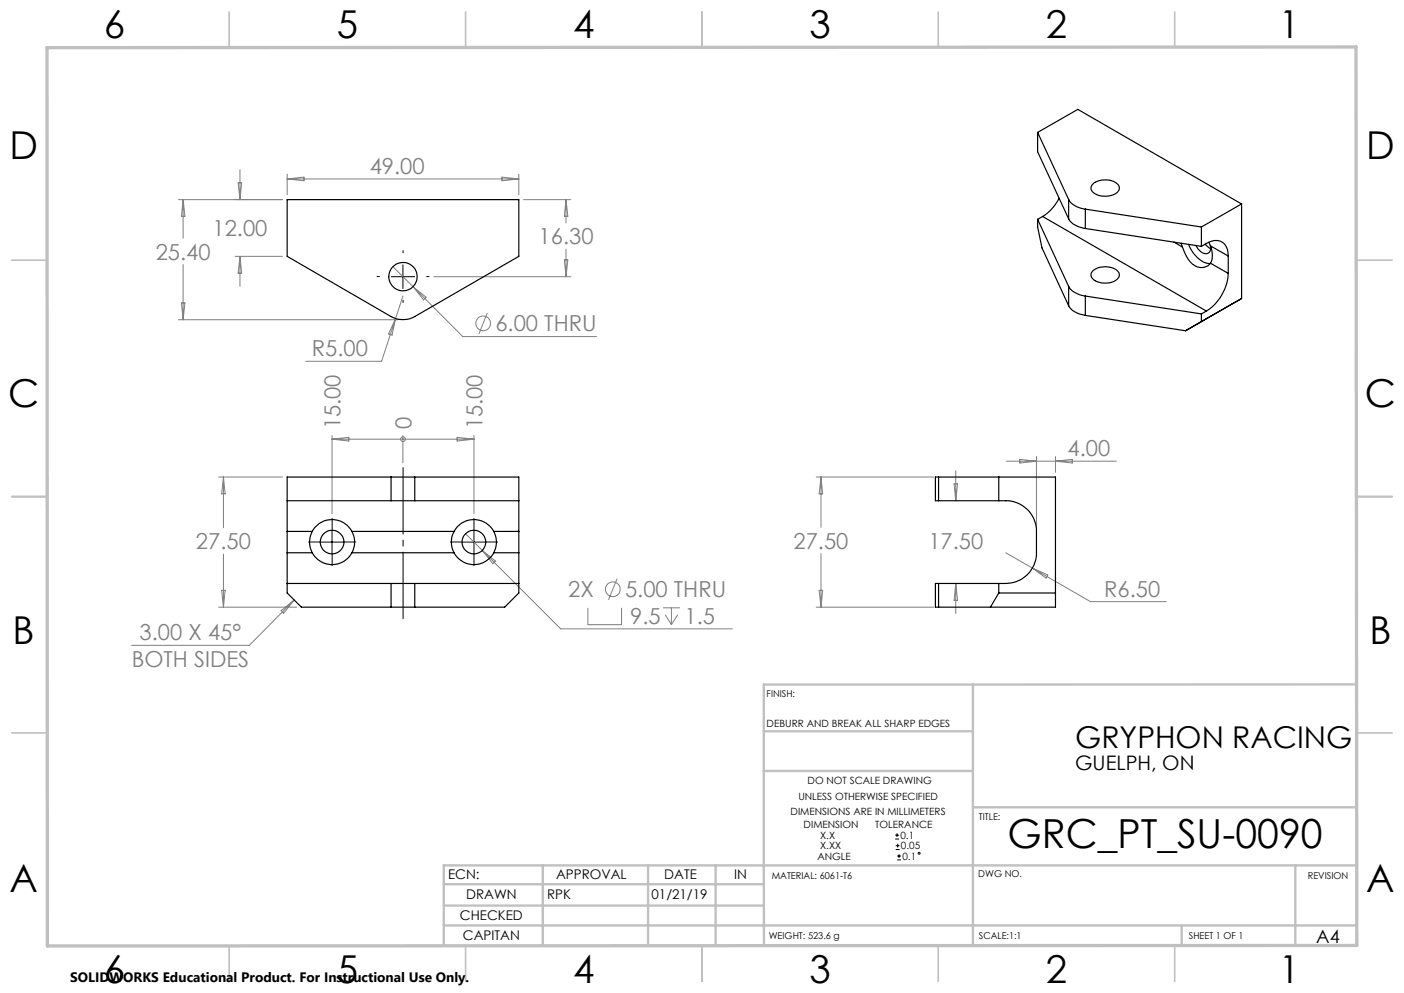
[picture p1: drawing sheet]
<svg xmlns="http://www.w3.org/2000/svg" width="297mm" height="210mm" viewBox="0 0 297 210" stroke-linecap="round" stroke-linejoin="round" font-family="sans-serif">
<g fill="none" stroke="#808080" stroke-width=".21">
<path d="M50.4 38.7h.7l-.3 3.5zM50.8 35.9v6.3M60.7 36.8v4.4M60.7 37.8h49M60.7 37.8l3.6-.3v.7zM106.2 37.5l3.5 .3-3.5 .4zM109.7 36.8v4.4M37.7 42.2h22.1M38.7 42.2v8.2M38.7 55.9v11.7M38.7 42.2l.4 3.5h-.7zM49.7 54.2h10.1"/>
<path d="M50.8 54.2v6.4M50.8 54.2l.3 3.6h-.7zM83.1 56.4l4.3 4.2M91.8 58.5h29M110.7 42.2h10.1M119.4 55h.7l-.4 3.5zM119.7 42.2l.4 3.5h-.7zM119.7 42.2v5M119.7 52.7v5.8M37.7 67.6h46.5M38.4 64.1h.7l-.4 3.5zM83.7 67.4l-3 9h-16"/>
<path d="M83.7 67.4l-.8 3.5-.7-.3zM85.2 62.6l-1.5 4.8M87.4 60.6l10.5 10.6h28.3M87.4 60.6l2.7 2.3-.5 .5zM103.1 66.2l-1.8 4.4M70.2 92.1v16.5M70.2 92.9h30.1M70.2 92.9l3.6-.4v.8zM85.2 92.9h.1M85.2 92.1v5.8M96.7 92.5l3.6 .4-3.6 .4zM100.3 92.1v16.5"/>
<path d="M202.2 99.5v6.4M212.9 97.5h23.2M215.7 97.1l3.6 .4-3.6 .4zM219.3 96.5v14.9M223.3 96.5v3.4M223.3 97.5l3.5-.4v.8zM46.2 100.9h13.6M47.3 100.9v10.7M47.3 117.2v11.2M47.3 100.9l.3 3.5h-.7zM98.5 112.9l3.5 3.5M102 116.4l16.6 16.6h36.3"/>
<path d="M102 116.4l2.8 2.3-.6 .5zM172.6 100.9h24.9M173.7 100.9l.3 3.5h-.7zM173.7 100.9v10.6M173.7 117.1v11.3M201.8 102.3h.8l-.4 3.6zM212.8 116.9l5.6 3.2M46.2 128.4h16.6M46.9 124.8h.7l-.3 3.6zM59.5 129.1l2.7-2.2-2.2 2.8zM62.2 126.9l-9.5 9.6h-24.9M124.4 128.5v3.6h7.1v-3.6"/>
<path d="M130.5 122.4l-1.8 4.5M140.3 128.5h3.5M140.7 130l1.3 2.1M142 128.5v3.6M143.4 130l-1.4 2.1M172.6 128.4h24.9M173.3 124.8h.7l-.3 3.6zM202.2 123.4v6.3M202.2 123.4l.4 3.6h-.8zM218.4 120.1l12.3 7.1h16M218.4 120.1l3.3 1.5-.4 .7z"/>
<circle cx="102.2" cy="68.4" r="1.55"/>
<circle cx="85.3" cy="92.9" r=".5"/>
<circle cx="129.6" cy="124.6" r="1.55"/>
</g>
<g fill="none" stroke="#000" stroke-width=".21">
<path d="M82.8 58.5h4.9M85.2 56v5M67.7 114.6h5M70.2 112.1v5M97.8 114.6h5M100.3 112.1v5M189.4 177.4h.8M189.4 176.6h.8M189.5 179.7h.8M189.5 178.8h.8M189.8 176.2v.8M189.9 178.4v.8"/>
<path d="M189.8 181.8h.8M189.8 181h.8M190.2 180.6v.9"/>
<circle cx="194.4" cy="180.4" r=".2"/>
</g>
<path d="M80.3 58.5h-.5M85.3 53.5v-.5M90.3 58.5h.5M85.3 63.5v.5M67.8 114.6h-2.5M70.3 112.1v-2.5M70.3 117.1v2.5M72.8 114.6h2.5M97.8 114.6h-2.5M100.3 112.1v-2.5M100.3 117.1v2.5M102.8 114.6h2.5" fill="none" stroke="#000" stroke-width=".21" stroke-dasharray="15.2 1.3 1.3 1.3"/>
<path d="M85.3 98.9v31.9" fill="none" stroke="#000" stroke-width=".21" stroke-dasharray="15.2 1.3 1.3 1.3" stroke-dashoffset="1.2"/>
<g fill="none" stroke="#c0c0c0" stroke-width=".35">
<path d="M48.5 2.5v7.5M98.5 2.5v7.5M148.5 2.5v7.5M198.5 2.5v7.5M248.5 2.5v7.5M2.5 55h7.5M287 55h7.5M2.5 105h7.5M287 105h7.5M2.5 155h7.5M287 155h7.5M48.5 200v7.5"/>
<path d="M98.5 200v7.5M148.5 200v7.5M198.5 200v7.5M248.5 200v7.5"/>
</g>
<g fill="none" stroke="#c0c0c0" stroke-width=".5">
<path d="M161.6 154.6h44.2M205.8 144.8v55.2M287 144.7l-125.4 .1v55.2M161.6 163h44.2M205.8 170.7h81.2M93.9 195.7h193.1M93.9 191.5h67.7M93.9 187h67.7M114.8 183v17M137.1 183v17M151.4 183v17M250 195.8v4.2"/>
<path d="M274 183v16.9M287 183h-193.1v17"/>
</g>
<path d="M9.9 10.1l276.9-.2 .2 190-277 .2z" fill="none" stroke="#c0c0c0" stroke-width=".7"/>
<g fill="none" stroke="#000" stroke-width=".25">
<path d="M219.5 28l6.6 14.2M219.5 28l8.5-4.9 34.6 20M219.5 28v4.1l6.6 14.2M231.1 39a4.1 4.1 0 0 1 5.5 .2 1.56 1.56 0 0 1-1.4 2.1 3.6 3.6 0 0 1-4.4-1.2v-.5zM60.7 42.2h49v12l-22 12.7a5.2 5.2 0 0 1-5 0l-22-12.7zM219.5 46.4l6.6 14.2M219.5 46.4v1.6l.9 4.4 5.7 12.3M220.6 45.8l-1.1 .6M220.6 45.8l34.6 20M224 41.9a10 10 0 0 1-3.4 3.9M226.1 42.2a4.4 4.4 0 0 0 3.5 2M226.1 46.3a4.4 4.4 0 0 0 3.5 2"/>
<path d="M226.1 42.2v4.1M229.6 44.2l24.5 3.8M229.6 48.3l24.5 3.8M229.6 44.2v4.1M231.2 57.3a4.1 4.1 0 0 1 5.4 .2 1.35 1.35 0 0 1-1 2 4.1 4.1 0 0 1-4.7-.8l-.1-.9zM248.4 51.2l1.7 1M249.9 51.4l.2 .8M250.1 52.2a6.3 6.3 0 0 0 3.2 4.3 2.47 2.47 0 0 0 2.7-.8M251.4 51.7a6 6 0 0 0 4.3 4h.3M253 51.9a2.33 2.33 0 0 0 2.6 1.6 1.47 1.47 0 0 0 .5-1.5M254.1 52.1l1.1-.6a2.85 2.85 0 0 1 4.1 .4l.4 1 .1 1.2M254.1 48v4.1"/>
<path d="M255 51.6l1.1 1M255.7 51.3l.3 .7M256 52a4.1 4.1 0 0 1 0 3.7M256 52l3.8 2.1M256 55.7l3.8 2.1M259.8 57.8a10.3 10.3 0 0 1-4.6 8M259.8 54.1v3.7M262.6 43.1l-8.5 4.9M262.6 43.1v20M226.1 60.6a4.4 4.4 0 0 0 3.5 2M226.1 64.7a4.4 4.4 0 0 0 3.5 2M226.1 60.6v4.1"/>
<path d="M229.6 62.6v4.1M229.6 62.6l24.5 3.8M229.6 66.7l21.2 3.2M254.1 66.4v1.6l-3.3 1.9M255.2 65.8l-1.1 .6M262.6 63.1l-11.8 6.8M262.6 63.1l-2.1 1.2M60.7 116.9v6.5M60.7 105.9v6.5M60.7 112.4v4.5M60.7 105.9h22M60.7 116.9h5.3"/>
<path d="M60.7 112.4h5.3M66 116.9a4.8 4.8 0 0 0 8.4 0M66 112.4a4.8 4.8 0 0 1 8.4 0M66 112.4a4.8 4.8 0 0 0 0 4.5M74.4 112.4a4.8 4.8 0 0 1 0 4.5M74.4 116.9h21.7M74.4 112.4h21.7M82.7 100.9h5M82.7 105.9h5M82.7 100.9v5M82.7 100.9h-22v5M87.7 100.9v5"/>
<path d="M87.7 105.9h22M87.7 100.9h22v5M96.1 116.9a4.8 4.8 0 0 0 8.4 0M96.1 112.4a4.8 4.8 0 0 1 8.4 0M96.1 112.4a4.8 4.8 0 0 0 0 4.5M104.5 112.4a4.8 4.8 0 0 1 0 4.5M104.5 116.9h5.2M104.5 112.4h5.2M109.7 116.9v6.5M109.7 105.9v6.5M109.7 112.4v4.5M198.5 105.9h14.3a6.5 6.5 0 0 1 6.5 6.5v4.5a6.5 6.5 0 0 1-6.5 6.5h-14.3"/>
<path d="M198.5 100.9h-.6v5h.6M198.5 100.9h24.8v27.5h-24.8M198.5 100.9v5M211.3 100.9v5M60.7 123.4v2l3 3h19M60.7 123.4h22M82.7 128.4h5M82.7 123.4h5M82.7 123.4v5M87.7 123.4v5M87.7 123.4h22M109.7 123.4v2l-2.9 3h-19.1"/>
<path d="M198.5 123.4h-.6v5h.6M198.5 123.4v5M211.3 123.4v2M211.3 125.4h12M211.3 125.4l-1.8 3"/>
<circle cx="85.2" cy="58.5" r="3"/>
<circle cx="70.3" cy="114.6" r="2.49"/>
<circle cx="100.3" cy="114.6" r="2.5"/>
</g>
<text font-size="8.5" x="213.2" y="179.3">GRC_PT_SU-0090</text>
<g font-size="8.1">
<text x="22" y="8">6</text>
<text x="71.2" y="8">5</text>
<text x="121.2" y="8">4</text>
<text x="171.3" y="8">3</text>
<text x="221.3" y="8">2</text>
<text x="270.5" y="8">1</text>
<text x="2" y="33.6">D</text>
<text x="289" y="33.6">D</text>
<text x="1.7" y="86.1">C</text>
<text x="288.7" y="86.1">C</text>
<text x="2.7" y="136.1">B</text>
<text x="289.7" y="136.1">B</text>
<text x="2" y="188.6">A</text>
<text x="289" y="188.6">A</text>
<text x="22" y="208">6</text>
<text x="71.2" y="208">5</text>
<text x="121.2" y="208">4</text>
<text x="171.3" y="208">3</text>
<text x="221.3" y="208">2</text>
<text x="270.5" y="208">1</text>
</g>
<text font-size="6.3" x="227.4" y="158.2">GRYPHON RACING</text>
<g font-size="4.7" fill="#808080">
<text x="78.2" y="36.8">49.00</text>
<text x="44.9" y="49.9">12.00</text>
<text x="113.9" y="51.7">16.30</text>
<text x="32.9" y="54.9">25.40</text>
<text x="104.8" y="70.1">6.00 THRU</text>
<text x="66" y="75.4">R5.00</text>
<text x="72" y="90.8" transform="rotate(-90 72 90.8)">15.00</text>
<text x="87" y="90.8" transform="rotate(-90 87 90.8)">0</text>
<text x="102" y="90.8" transform="rotate(-90 102 90.8)">15.00</text>
<text x="225.8" y="96.5">4.00</text>
<text x="41.5" y="116.1">27.50</text>
<text x="167.9" y="116">27.50</text>
<text x="196.4" y="116">17.50</text>
<text x="120.2" y="126.3">2X</text>
<text x="132.2" y="126.3">5.00 THRU</text>
<text x="133.3" y="131.9">9.5</text>
<text x="144.8" y="131.9">1.5</text>
<text x="233.6" y="126.2">R6.50</text>
<text x="29.5" y="135.4">3.00 X 45°</text>
<text x="27.9" y="141">BOTH SIDES</text>
</g>
<text font-size="4.2" x="227.4" y="162.8">GUELPH, ON</text>
<text font-size="3.9" x="278.4" y="199.3">A4</text>
<text font-size="2.9" x="14.9" y="207.6">SOLIDWORKS Educational Product. For Instructional Use Only.</text>
<g font-size="2.8">
<text x="94.8" y="185.9">ECN:</text>
<text x="117.6" y="185.9">APPROVAL</text>
<text x="140.5" y="185.9">DATE</text>
<text x="155.3" y="185.9">IN</text>
<text x="98.6" y="190.2">DRAWN</text>
<text x="115.8" y="190.2">RPK</text>
<text x="137.8" y="190.2">01/21/19</text>
<text x="97.3" y="194.5">CHECKED</text>
<text x="97.9" y="198.9">CAPITAN</text>
</g>
<g font-size="2.1">
<text x="162.2" y="153.7">DEBURR AND BREAK ALL SHARP EDGES</text>
<text x="170.8" y="165.8">DO NOT SCALE DRAWING</text>
<text x="167.2" y="172.4">DIMENSIONS ARE IN MILLIMETERS</text>
<text x="168.9" y="169.2">UNLESS OTHERWISE SPECIFIED</text>
<text x="170" y="175.2">DIMENSION</text>
<text x="173.5" y="179.6">X.XX</text>
<text x="173.5" y="177.4">X.X</text>
<text x="185.2" y="175.2">TOLERANCE</text>
<text x="190.5" y="177.4">0.1</text>
<text x="190.6" y="179.6">0.05</text>
<text x="172.9" y="181.8">ANGLE</text>
<text x="190.9" y="181.8">0.1</text>
</g>
<g font-size="2">
<text x="162.2" y="147.5">FINISH:</text>
<text x="207.1" y="173.3">TITLE:</text>
<text x="163.3" y="185.9">MATERIAL: 6061-T6</text>
<text x="207" y="185.5">DWG NO.</text>
<text x="276.7" y="185.9">REVISION</text>
<text x="162.6" y="198.5">WEIGHT: 523.6 g</text>
<text x="207.1" y="198.6">SCALE:1:1</text>
<text x="251.5" y="198.6">SHEET 1 OF 1</text>
</g>
</svg>
